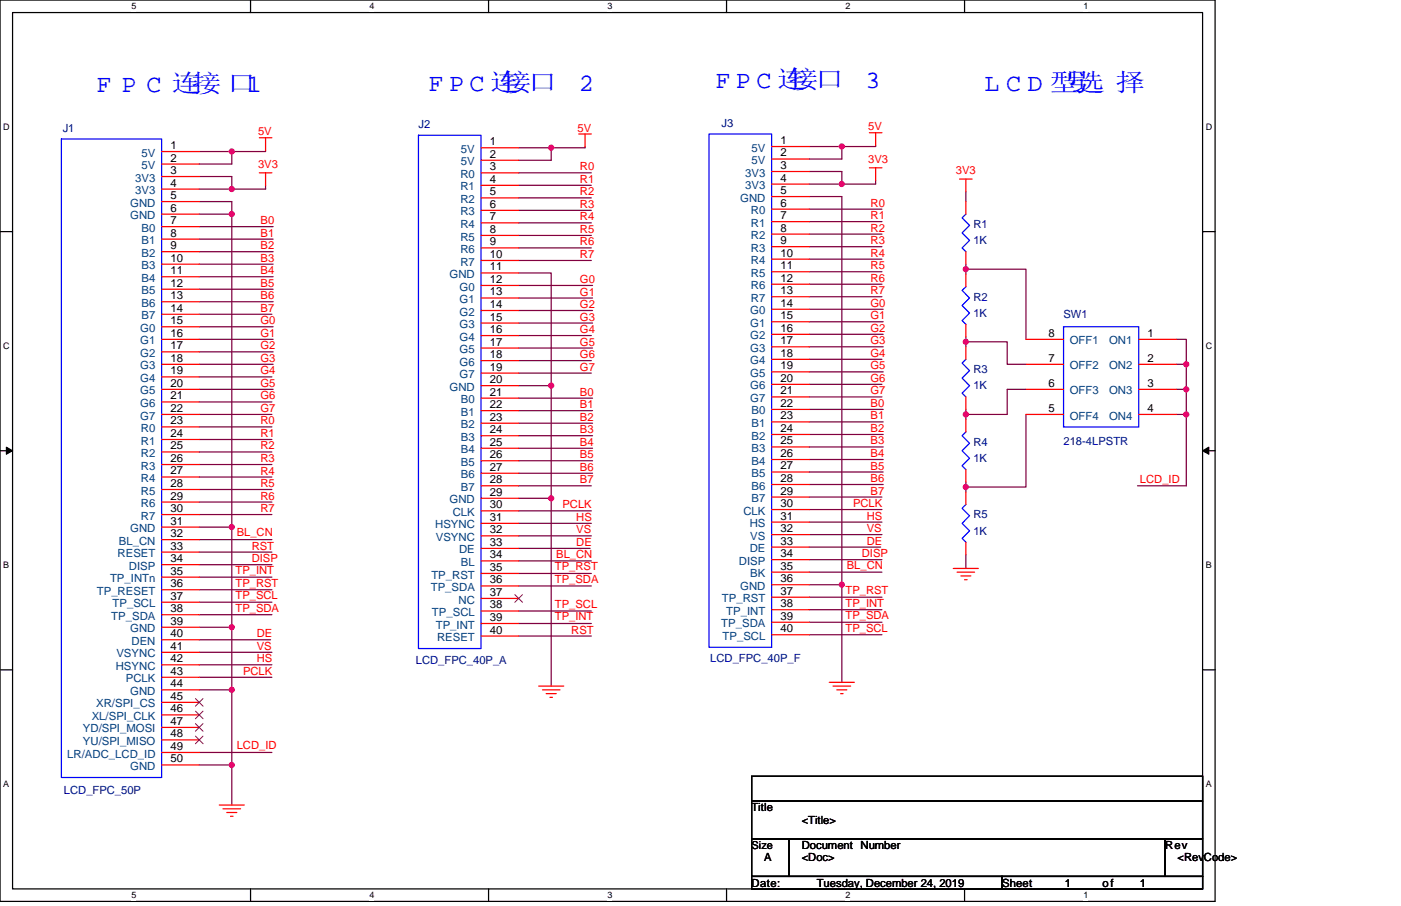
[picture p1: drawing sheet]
# OrCAD Capture schematic 正点原子&野火LCD FPC转接板.DSN
size A

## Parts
J1  LCD_FPC_50P  [FPC50_0A5_SM_H]
J2  LCD_FPC_40P_A  [FPC40_0A5_SM_H]
J3  LCD_FPC_40P_F  [FPC40_0A5_SM_H]
R1  1K  [R0603]
R2  1K  [R0603]
R3  1K  [R0603]
R4  1K  [R0603]
R5  1K  [R0603]
SW1  218-4LPSTR  [SW2X4_2A54_10A8X14A5]

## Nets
3V3: J1.3(3V3) J1.4(3V3) J3.3(3V3) J3.4(3V3) R1.2
5V: J1.1(5V) J1.2(5V) J2.1(5V) J2.2(5V) J3.1(5V) J3.2(5V)
GND_POWER: J1.5(GND) J1.6(GND) J1.31(GND) J1.39(GND) J1.44(GND) J1.50(GND) J2.11(GND) J2.20(GND) J2.29(GND) J3.5(GND) J3.36(GND) R5.1
B0: J1.7(B0) J2.21(B0) J3.22(B0)
B1: J1.8(B1) J2.22(B1) J3.23(B1)
B2: J1.9(B2) J2.23(B2) J3.24(B2)
B3: J1.10(B3) J2.24(B3) J3.25(B3)
B4: J1.11(B4) J2.25(B4) J3.26(B4)
B5: J1.12(B5) J2.26(B5) J3.27(B5)
B6: J1.13(B6) J2.27(B6) J3.28(B6)
B7: J1.14(B7) J2.28(B7) J3.29(B7)
BL_CN: J1.32(BL_CN) J2.34(BL) J3.35(BK)
DE: J1.40(DEN) J2.33(DE) J3.33(DE)
DISP: J1.34(DISP) J3.34(DISP)
G0: J1.15(G0) J2.12(G0) J3.14(G0)
G1: J1.16(G1) J2.13(G1) J3.15(G1)
G2: J1.17(G2) J2.14(G2) J3.16(G2)
G3: J1.18(G3) J2.15(G3) J3.17(G3)
G4: J1.19(G4) J2.16(G4) J3.18(G4)
G5: J1.20(G5) J2.17(G5) J3.19(G5)
G6: J1.21(G6) J2.18(G6) J3.20(G6)
G7: J1.22(G7) J2.19(G7) J3.21(G7)
HS: J1.42(HSYNC) J2.31(HSYNC) J3.31(HS)
LCD_ID: J1.49(LR/ADC_LCD_ID) SW1.1(ON1) SW1.2(ON2) SW1.3(ON3) SW1.4(ON4)
PCLK: J1.43(PCLK) J2.30(CLK) J3.30(CLK)
R0: J1.23(R0) J2.3(R0) J3.6(R0)
R1: J1.24(R1) J2.4(R1) J3.7(R1)
R2: J1.25(R2) J2.5(R2) J3.8(R2)
R3: J1.26(R3) J2.6(R3) J3.9(R3)
R4: J1.27(R4) J2.7(R4) J3.10(R4)
R5: J1.28(R5) J2.8(R5) J3.11(R5)
R6: J1.29(R6) J2.9(R6) J3.12(R6)
R7: J1.30(R7) J2.10(R7) J3.13(R7)
RST: J1.33(RESET) J2.40(RESET)
TP_INT: J1.35(TP_INTn) J2.39(TP_INT) J3.38(TP_INT)
TP_RST: J1.36(TP_RESET) J2.35(TP_RST) J3.37(TP_RST)
TP_SCL: J1.37(TP_SCL) J2.38(TP_SCL) J3.40(TP_SCL)
TP_SDA: J1.38(TP_SDA) J2.36(TP_SDA) J3.39(TP_SDA)
VS: J1.41(VSYNC) J2.32(VSYNC) J3.32(VS)
N16654617: R1.1 R2.2 SW1.8(OFF1)
N16654621: R2.1 R3.2 SW1.7(OFF2)
N16654625: R3.1 R4.2 SW1.6(OFF3)
N16654629: R4.1 R5.2 SW1.5(OFF4)

Not connected (* = marked no-connect by the designer): J1 45(XR/SPI_CS)* 46(XL/SPI_CLK)* 47(YD/SPI_MOSI)* 48(YU/SPI_MISO)*; J2 37(NC)*

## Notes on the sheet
- FPC连接口3
- FPC连接口1
- FPC连接口2
- LCD型号选择
